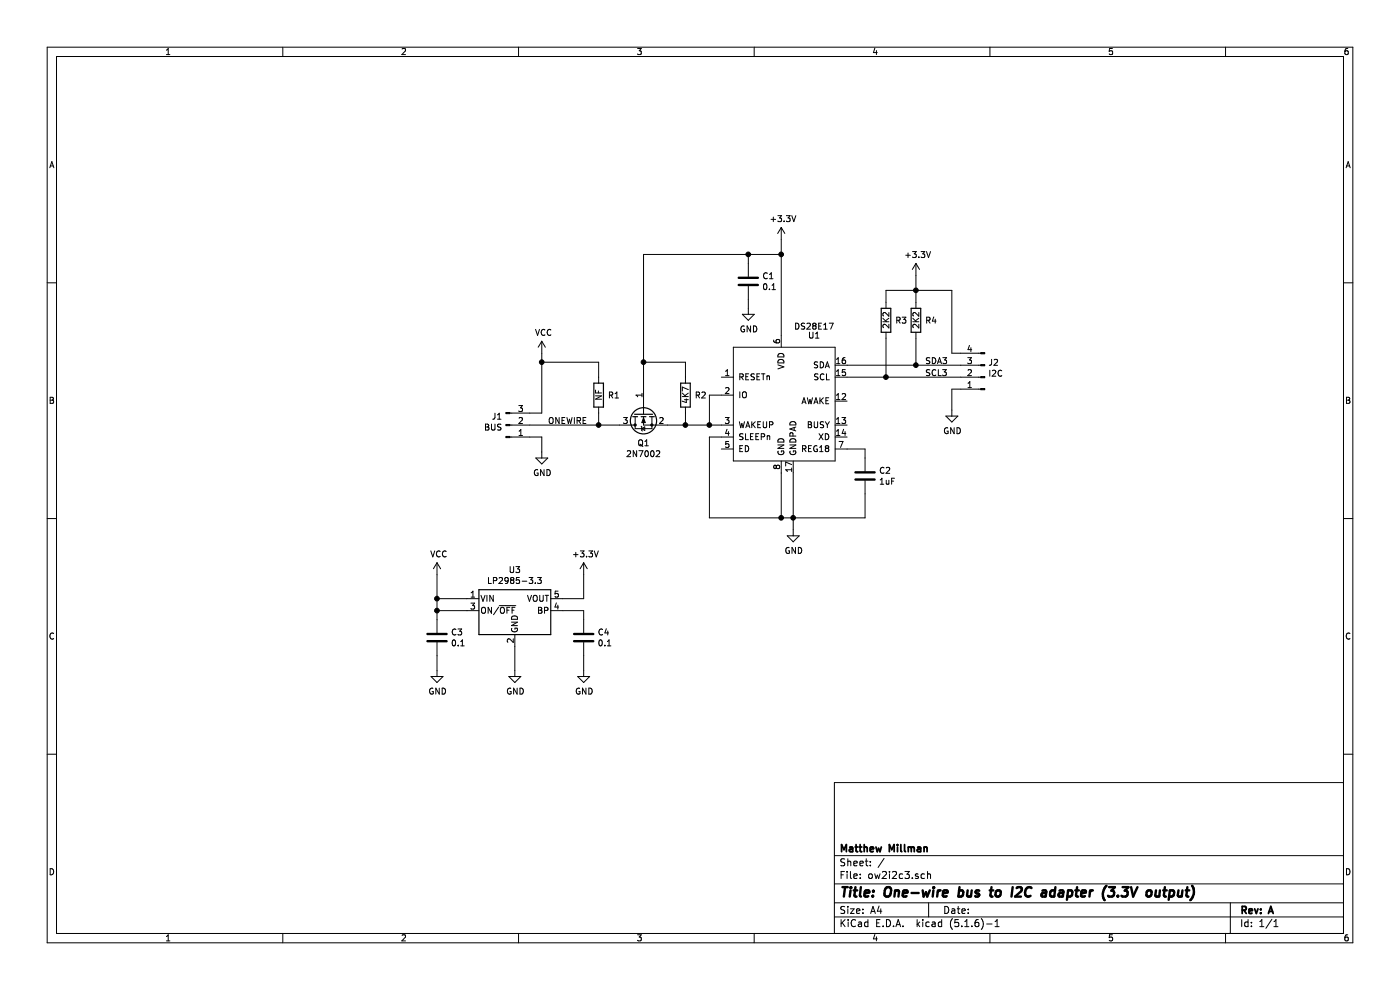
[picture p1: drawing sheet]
EESchema Schematic File Version 4
EELAYER 30 0
EELAYER END
$Descr A4 11693 8268
encoding utf-8
Sheet 1 1
Title "One-wire bus to I2C adapter (3.3V output)"
Date ""
Rev "A"
Comp "Matthew Millman"
Comment1 ""
Comment2 ""
Comment3 ""
Comment4 ""
$EndDescr
$Comp
L bec-interface:DS28E17 U1
U 1 1
P 6575 3350
F 0 "U1" H 6800 3900 50  0000 C CNN
F 1 "DS28E17" H 6800 3975 50  0000 C CNN
F 2 "Housings_DFN_QFN:QFN-16-1EP_4x4mm_Pitch0.65mm" H 6175 2650 50  0001 C CNN
F 3 "" H 6175 2650 50  0001 C CNN
F 4 "DS28DE17Q" H 6175 4050 50  0001 C CNN "MPN"
F 5 "Maxim Integrated" H 6075 4150 50  0001 C CNN "Manufactuer"
	1    6575 3350
	1    0    0    -1  
$EndComp
$Comp
L Device:R R3
U 1 1
P 7400 2675
F 0 "R3" H 7475 2675 50  0000 L CNN
F 1 "2K2" V 7400 2600 50  0000 L CNN
F 2 "Resistors_SMD:R_0603" V 7330 2675 50  0001 C CNN
F 3 "~" H 7400 2675 50  0001 C CNN
	1    7400 2675
	1    0    0    -1  
$EndComp
$Comp
L Device:R R4
U 1 1
P 7650 2675
F 0 "R4" H 7725 2675 50  0000 L CNN
F 1 "2K2" V 7650 2600 50  0000 L CNN
F 2 "Resistors_SMD:R_0603" V 7580 2675 50  0001 C CNN
F 3 "~" H 7650 2675 50  0001 C CNN
	1    7650 2675
	1    0    0    -1  
$EndComp
Wire Wire Line
	7650 3050 7650 2825
Wire Wire Line
	7400 2825 7400 3150
Wire Wire Line
	7075 3150 7400 3150
$Comp
L power:+3.3V #PWR0101
U 1 1
P 6525 2000
F 0 "#PWR0101" H 6525 1850 50  0001 C CNN
F 1 "+3.3V" H 6540 2173 50  0000 C CNN
F 2 "" H 6525 2000 50  0001 C CNN
F 3 "" H 6525 2000 50  0001 C CNN
	1    6525 2000
	1    0    0    -1  
$EndComp
$Comp
L Device:C C1
U 1 1
P 6250 2350
F 0 "C1" H 6365 2396 50  0000 L CNN
F 1 "0.1" H 6365 2305 50  0000 L CNN
F 2 "Capacitors_SMD:C_0603" H 6288 2200 50  0001 C CNN
F 3 "~" H 6250 2350 50  0001 C CNN
	1    6250 2350
	1    0    0    -1  
$EndComp
$Comp
L power:GND #PWR0102
U 1 1
P 6250 2575
F 0 "#PWR0102" H 6250 2325 50  0001 C CNN
F 1 "GND" H 6255 2402 50  0000 C CNN
F 2 "" H 6250 2575 50  0001 C CNN
F 3 "" H 6250 2575 50  0001 C CNN
	1    6250 2575
	1    0    0    -1  
$EndComp
Wire Wire Line
	6525 2800 6525 2125
Wire Wire Line
	6525 2125 6250 2125
Wire Wire Line
	6250 2125 6250 2200
Wire Wire Line
	6525 2125 6525 2000
Connection ~ 6525 2125
Wire Wire Line
	6250 2500 6250 2575
$Comp
L power:+3.3V #PWR0106
U 1 1
P 7650 2300
F 0 "#PWR0106" H 7650 2150 50  0001 C CNN
F 1 "+3.3V" H 7665 2473 50  0000 C CNN
F 2 "" H 7650 2300 50  0001 C CNN
F 3 "" H 7650 2300 50  0001 C CNN
	1    7650 2300
	1    0    0    -1  
$EndComp
Wire Wire Line
	7650 2525 7650 2425
Wire Wire Line
	7400 2425 7400 2525
Wire Wire Line
	7650 2425 7650 2300
Connection ~ 7650 2425
$Comp
L power:GND #PWR0107
U 1 1
P 6625 4425
F 0 "#PWR0107" H 6625 4175 50  0001 C CNN
F 1 "GND" H 6630 4252 50  0000 C CNN
F 2 "" H 6625 4425 50  0001 C CNN
F 3 "" H 6625 4425 50  0001 C CNN
	1    6625 4425
	1    0    0    -1  
$EndComp
Wire Wire Line
	6625 4425 6625 4325
Wire Wire Line
	6625 4325 6525 4325
Connection ~ 6625 4325
Wire Wire Line
	5925 4325 6525 4325
Wire Wire Line
	5925 3650 6025 3650
Connection ~ 6525 4325
Wire Wire Line
	6025 3550 5925 3550
Wire Wire Line
	5925 3550 5925 3300
Wire Wire Line
	5925 3300 6025 3300
$Comp
L Device:C C2
U 1 1
P 7225 3975
F 0 "C2" H 7340 4021 50  0000 L CNN
F 1 "1uF" H 7340 3930 50  0000 L CNN
F 2 "Capacitors_SMD:C_0805" H 7263 3825 50  0001 C CNN
F 3 "~" H 7225 3975 50  0001 C CNN
	1    7225 3975
	1    0    0    -1  
$EndComp
Wire Wire Line
	7225 4125 7225 4325
Wire Wire Line
	7225 4325 6625 4325
Wire Wire Line
	6625 3950 6625 4325
Wire Wire Line
	6525 3950 6525 4325
Wire Wire Line
	7075 3750 7225 3750
Wire Wire Line
	7225 3750 7225 3825
Wire Wire Line
	5925 3650 5925 4325
$Comp
L Transistor_FET:BS170F Q1
U 1 1
P 5375 3450
F 0 "Q1" V 5624 3450 50  0000 C CNN
F 1 "2N7002" V 5715 3450 50  0000 C CNN
F 2 "TO_SOT_Packages_SMD:SOT-23" H 5575 3375 50  0001 L CIN
F 3 "http://www.diodes.com/assets/Datasheets/BS170F.pdf" H 5375 3450 50  0001 L CNN
	1    5375 3450
	0    -1   1    0   
$EndComp
$Comp
L Regulator_Linear:LP2985-3.3 U3
U 1 1
P 4300 5100
F 0 "U3" H 4300 5442 50  0000 C CNN
F 1 "LP2985-3.3" H 4300 5351 50  0000 C CNN
F 2 "TO_SOT_Packages_SMD:SOT-23-5" H 4300 5425 50  0001 C CNN
F 3 "http://www.ti.com/lit/ds/symlink/lp2985.pdf" H 4300 5100 50  0001 C CNN
	1    4300 5100
	1    0    0    -1  
$EndComp
$Comp
L Device:R R2
U 1 1
P 5725 3300
F 0 "R2" H 5800 3300 50  0000 L CNN
F 1 "4K7" V 5725 3225 50  0000 L CNN
F 2 "Resistors_SMD:R_0603" V 5655 3300 50  0001 C CNN
F 3 "~" H 5725 3300 50  0001 C CNN
	1    5725 3300
	1    0    0    -1  
$EndComp
Wire Wire Line
	5575 3550 5725 3550
Wire Wire Line
	5725 3550 5725 3450
Wire Wire Line
	5725 3550 5925 3550
Connection ~ 5725 3550
Connection ~ 5925 3550
Wire Wire Line
	5375 3250 5375 3025
Wire Wire Line
	5375 2125 6250 2125
Connection ~ 6250 2125
Wire Wire Line
	5725 3150 5725 3025
Wire Wire Line
	5725 3025 5375 3025
Connection ~ 5375 3025
Wire Wire Line
	5375 3025 5375 2125
$Comp
L Device:R R1
U 1 1
P 5000 3300
F 0 "R1" H 5075 3300 50  0000 L CNN
F 1 "NF" V 5000 3250 50  0000 L CNN
F 2 "Resistors_SMD:R_0603" V 4930 3300 50  0001 C CNN
F 3 "~" H 5000 3300 50  0001 C CNN
	1    5000 3300
	1    0    0    -1  
$EndComp
Wire Wire Line
	5000 3450 5000 3550
Wire Wire Line
	5000 3550 5175 3550
$Comp
L Device:C C3
U 1 1
P 3650 5325
F 0 "C3" H 3765 5371 50  0000 L CNN
F 1 "0.1" H 3765 5280 50  0000 L CNN
F 2 "Capacitors_SMD:C_0603" H 3688 5175 50  0001 C CNN
F 3 "~" H 3650 5325 50  0001 C CNN
	1    3650 5325
	1    0    0    -1  
$EndComp
$Comp
L power:GND #PWR0108
U 1 1
P 4300 5600
F 0 "#PWR0108" H 4300 5350 50  0001 C CNN
F 1 "GND" H 4305 5427 50  0000 C CNN
F 2 "" H 4300 5600 50  0001 C CNN
F 3 "" H 4300 5600 50  0001 C CNN
	1    4300 5600
	1    0    0    -1  
$EndComp
$Comp
L power:GND #PWR0109
U 1 1
P 3650 5600
F 0 "#PWR0109" H 3650 5350 50  0001 C CNN
F 1 "GND" H 3655 5427 50  0000 C CNN
F 2 "" H 3650 5600 50  0001 C CNN
F 3 "" H 3650 5600 50  0001 C CNN
	1    3650 5600
	1    0    0    -1  
$EndComp
Wire Wire Line
	3650 5175 3650 5100
$Comp
L power:VCC #PWR0110
U 1 1
P 3650 4800
F 0 "#PWR0110" H 3650 4650 50  0001 C CNN
F 1 "VCC" H 3665 4973 50  0000 C CNN
F 2 "" H 3650 4800 50  0001 C CNN
F 3 "" H 3650 4800 50  0001 C CNN
	1    3650 4800
	1    0    0    -1  
$EndComp
Wire Wire Line
	3650 5100 3650 5000
Connection ~ 3650 5000
Wire Wire Line
	3650 5000 3650 4800
Wire Wire Line
	3650 5475 3650 5600
Connection ~ 3650 5100
Wire Wire Line
	3650 5000 3900 5000
Wire Wire Line
	3650 5100 3900 5100
Wire Wire Line
	4300 5400 4300 5600
Connection ~ 5000 3550
Text Label 4575 3550 0    50   ~ 0
ONEWIRE
$Comp
L Device:C C4
U 1 1
P 4875 5325
F 0 "C4" H 4990 5371 50  0000 L CNN
F 1 "0.1" H 4990 5280 50  0000 L CNN
F 2 "Capacitors_SMD:C_0603" H 4913 5175 50  0001 C CNN
F 3 "~" H 4875 5325 50  0001 C CNN
	1    4875 5325
	1    0    0    -1  
$EndComp
Wire Wire Line
	4700 5100 4875 5100
Wire Wire Line
	4875 5100 4875 5175
$Comp
L power:GND #PWR0111
U 1 1
P 4875 5600
F 0 "#PWR0111" H 4875 5350 50  0001 C CNN
F 1 "GND" H 4880 5427 50  0000 C CNN
F 2 "" H 4875 5600 50  0001 C CNN
F 3 "" H 4875 5600 50  0001 C CNN
	1    4875 5600
	1    0    0    -1  
$EndComp
Wire Wire Line
	4875 5600 4875 5475
$Comp
L power:+3.3V #PWR0112
U 1 1
P 4875 4800
F 0 "#PWR0112" H 4875 4650 50  0001 C CNN
F 1 "+3.3V" H 4890 4973 50  0000 C CNN
F 2 "" H 4875 4800 50  0001 C CNN
F 3 "" H 4875 4800 50  0001 C CNN
	1    4875 4800
	1    0    0    -1  
$EndComp
Wire Wire Line
	4700 5000 4875 5000
Wire Wire Line
	4875 5000 4875 4800
Connection ~ 7650 3050
Wire Wire Line
	7075 3050 7650 3050
$Comp
L Connector:Conn_01x03_Male J1
U 1 1
P 4225 3550
F 0 "J1" H 4197 3482 50  0000 R CNN
F 1 "BUS" H 4197 3573 50  0000 R CNN
F 2 "78208-103HLF:78208-103HLF" H 4225 3550 50  0001 C CNN
F 3 "~" H 4225 3550 50  0001 C CNN
	1    4225 3550
	1    0    0    1   
$EndComp
$Comp
L power:GND #PWR0113
U 1 1
P 4525 3775
F 0 "#PWR0113" H 4525 3525 50  0001 C CNN
F 1 "GND" H 4530 3602 50  0000 C CNN
F 2 "" H 4525 3775 50  0001 C CNN
F 3 "" H 4525 3775 50  0001 C CNN
	1    4525 3775
	1    0    0    -1  
$EndComp
Wire Wire Line
	4525 3650 4525 3775
$Comp
L power:VCC #PWR0114
U 1 1
P 4525 2950
F 0 "#PWR0114" H 4525 2800 50  0001 C CNN
F 1 "VCC" H 4540 3123 50  0000 C CNN
F 2 "" H 4525 2950 50  0001 C CNN
F 3 "" H 4525 2950 50  0001 C CNN
	1    4525 2950
	1    0    0    -1  
$EndComp
Wire Wire Line
	4425 3650 4525 3650
Wire Wire Line
	4425 3450 4525 3450
Wire Wire Line
	4425 3550 5000 3550
Wire Wire Line
	7400 2425 7650 2425
Wire Wire Line
	7650 3050 8025 3050
Connection ~ 7400 3150
Wire Wire Line
	5000 3150 5000 3025
Wire Wire Line
	5000 3025 4525 3025
Wire Wire Line
	4525 3025 4525 3450
Wire Wire Line
	4525 3025 4525 2950
Connection ~ 4525 3025
$Comp
L Connector:Conn_01x04_Male J2
U 1 1
P 8225 3150
F 0 "J2" H 8197 3032 50  0000 R CNN
F 1 "I2C" H 8197 3123 50  0000 R CNN
F 2 "78208-104HLF:78208-104HLF" H 8225 3150 50  0001 C CNN
F 3 "~" H 8225 3150 50  0001 C CNN
	1    8225 3150
	-1   0    0    1   
$EndComp
Wire Wire Line
	8025 2950 7950 2950
Wire Wire Line
	7950 2950 7950 2425
Wire Wire Line
	8025 3250 7950 3250
Wire Wire Line
	7950 3250 7950 3425
$Comp
L power:GND #PWR0104
U 1 1
P 7950 3425
F 0 "#PWR0104" H 7950 3175 50  0001 C CNN
F 1 "GND" H 7955 3252 50  0000 C CNN
F 2 "" H 7950 3425 50  0001 C CNN
F 3 "" H 7950 3425 50  0001 C CNN
	1    7950 3425
	1    0    0    -1  
$EndComp
Text Label 7725 3150 0    50   ~ 0
SCL3
Text Label 7725 3050 0    50   ~ 0
SDA3
Wire Wire Line
	7400 3150 8025 3150
Wire Wire Line
	7650 2425 7950 2425
$EndSCHEMATC
